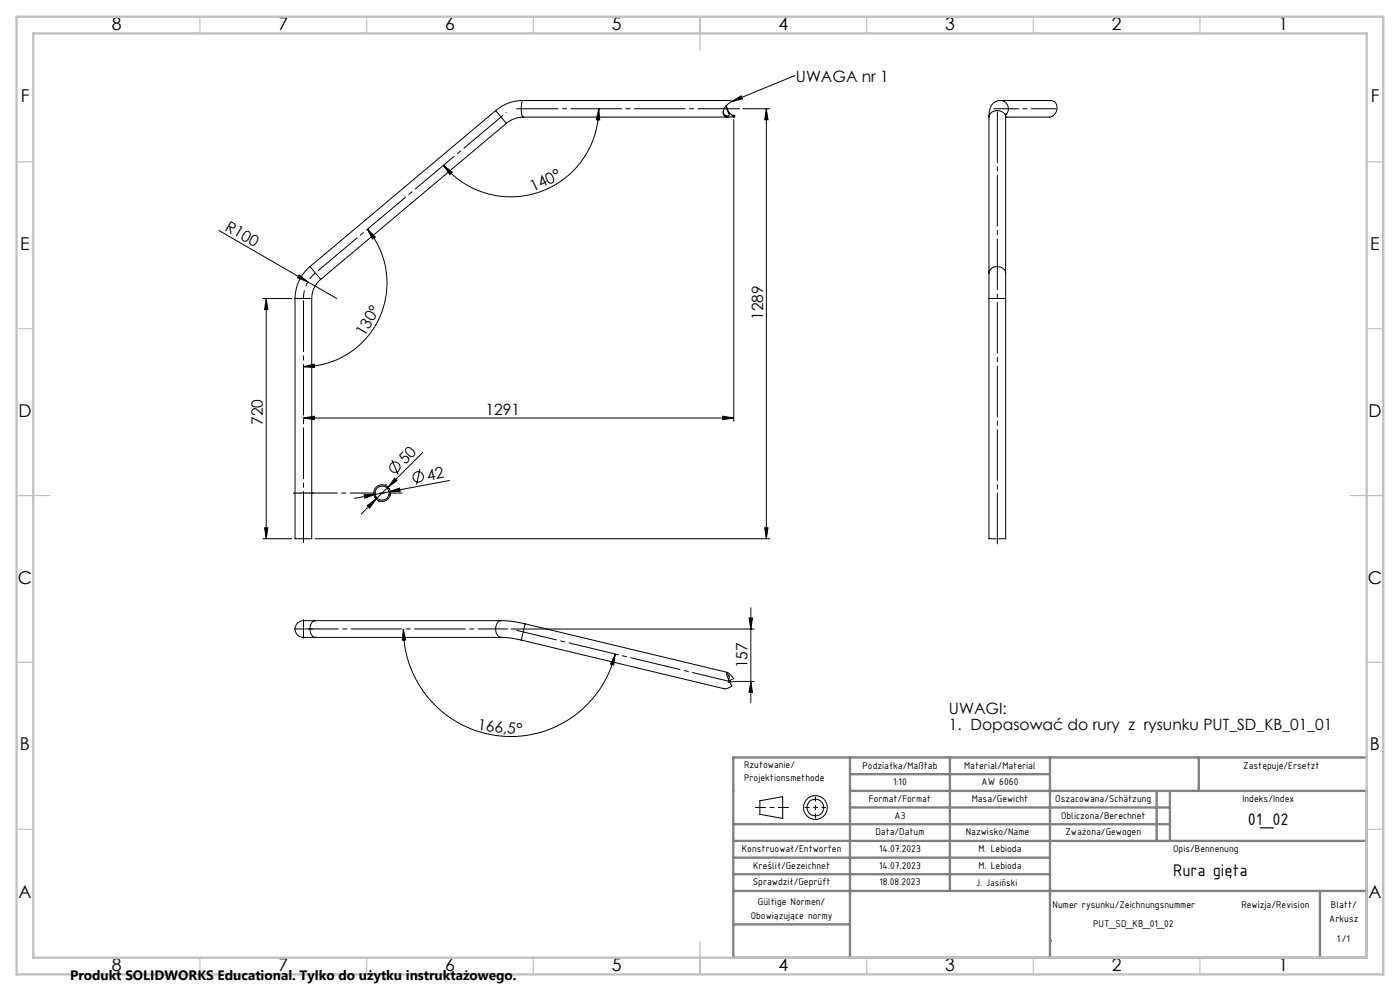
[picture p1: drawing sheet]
<svg xmlns="http://www.w3.org/2000/svg" width="420mm" height="297mm" viewBox="0 0 420 297" stroke-linecap="round" stroke-linejoin="round" font-family="sans-serif">
<g fill="none" stroke="#000" stroke-width=".3">
<path d="M148.7 33.2l3.2 3.8M148.7 33.2l-55.7 46.7M151.9 37l-55.7 46.7M157 30.1h-.4a12.7 12.7 0 0 0-7.9 3.1M157 35.1h-.5a8.4 8.4 0 0 0-4.6 1.9M157 30.1h62l.6 .3a3.5 3.5 0 0 0-2.5 4.1 2.52 2.52 0 0 0 3 .3 4 4 0 0 1-2.2-3.2M157 30.1a6 6 0 0 0-.3 4.8l.3 .2M157 35.1h61.6M179.6 32.6l.3 3.3h-1zM179.6 32.6a26.4 26.4 0 0 1-17.3 24.8 26.4 26.4 0 0 1-29.3-7.8M217.9 31.7l.2 1.2 .7 1.4a.95 .95 0 0 1-1.2 .4 .95 .95 0 0 1-.6-1.1l.1-.5M219.5 30.4l2.9-1.7 .3 .9z"/>
<path d="M219.6 34.8h1M219.8 34.5l.7 .7M220.1 34.3v1M220.1 35.8v90.5M220.5 34.5l-.7 .7M222.8 32.6h8.1M229.9 32.6v128.9M229.9 32.6l.5 3.3h-1zM238.2 22.8h.1M238.2 22.8l-18.7 7.6M296.7 35.1a2.6 2.6 0 0 1 2.5-1.9 2.6 2.6 0 0 1 2.5 1.9M296.7 35.1v46.7"/>
<path d="M300.1 30.1a3.6 3.6 0 0 0-3.4 4v1M300.1 30.1h14.8a2.28 2.28 0 0 1 2.2 1.4 2.28 2.28 0 0 1-.6 2.5 2.16 2.16 0 0 1-1.6 1.1h-13.2M300.1 30.1a2.49 2.49 0 0 1 2.3 1.6 2.49 2.49 0 0 1-.7 2.8M301.7 35.1v46.7M301.8 34.1l-.1 1M133 49.6l2.7 2-.8 .7zM65.7 69.1l26.7 15.4M93 79.9a12.7 12.7 0 0 0-4.5 9.6M93 79.9l3.2 3.8M110.2 68.7l2.4 2.3-.8 .6zM110.2 68.7a25.1 25.1 0 0 1 3.5 26.7 25.1 25.1 0 0 1-22.7 14.5M78.9 89.5h8.6"/>
<path d="M79.9 89.5l.5 3.3h-1zM79.9 89.5v72M88.5 89.5v72h5v-72M88.5 89.5h5M89.7 82.4l2.7 2.1-3.1-1.2zM92.4 84.5l8.6 5M96.2 83.7a7.5 7.5 0 0 0-2.7 5.8M296.7 81.8v7.7M296.7 89.5v72h5v-72M296.7 89.5h5M296.7 81.8a2.59 2.59 0 0 1 2.5-1.9 2.59 2.59 0 0 1 2.5 1.9M301.7 81.8v7.7"/>
<path d="M91 109.9l3.3-.8 .1 1.1zM91 125.3l3.3-.6v1.1zM91 125.3h129.1M117.5 137.8l1.9 4.4M126.8 135.6l-10.4 10.4M216.8 124.7l3.3 .6-3.3 .5zM79.4 158.2h1l-.5 3.3zM109.2 148.3l3.4-.1-3.2 1.1zM110.2 151.5l2.7-2-2 2.8zM112.6 148.2l-6.3 1.2M112.7 149.2h.1M112.8 148.8l-.3 .2"/>
<path d="M112.9 149.5l-4.5 4.6M113.6 150.2h.1M115.7 145.3h.1M116.4 146l-3.5 3.5M116.5 146.4h.1M116.7 147.4l3.1-1.1 .3 1zM118.4 143.3l.7 .7-2.7 2zM125.9 140.6l-.9 4.7M134.9 144l-22.3 4.2M229.4 158.2h1l-.5 3.3zM78.9 161.5h8.6M94.5 161.5h136.4"/>
<path d="M90.8 188.5h.5M91 188.3v.5M94.6 186h-1.3a5.3 5.3 0 0 0-4.1 .8 2.63 2.63 0 0 0-.2 3.2 2.63 2.63 0 0 0 3 1h2.6M94.6 186a2.76 2.76 0 0 0-1 4.4l.4 .4 .6 .2M94.6 186h55.7M94.6 191h55.7M121 188.5l.7 3.3h-1zM121 188.5a32.2 32.2 0 0 0 28.5 32 32.2 32.2 0 0 0 35.1-24.5M150.3 186l4 .3 3.3 .7M150.3 191l2.7 .2 3.4 .6M150.3 186a2.74 2.74 0 0 0-1.3 4.1l.5 .6 .8 .3M153.3 188.5h72.9"/>
<path d="M156.4 191.8l60.8 14.6 1-.1 1.4-.7-1.2-2.2a2.13 2.13 0 0 1-.3-1.9l.5 .3 1.5 1.5-1.3 .8M157.6 187l-1.2 4.8M157.6 187l60.6 14.5M184.6 196l-.5 3.3-.9-.3zM224.7 185.2h1l-.5 3.3zM225.2 182.2v28.4M218 201.9a1.14 1.14 0 0 1 .5 1.7M218.3 204.2h1M218.5 203.9l.7 .7M218.8 203.7v1M219.2 203.9l-.7 .7M219.8 204.2h6.4"/>
<path d="M225.2 204.2l.5 3.3h-1zM228 240l6.8-1.2v6.5l-6.8-1.3z"/>
<circle cx="114.6" cy="147.8" r="2.1"/>
<circle cx="114.6" cy="147.8" r="2.5"/>
<circle cx="118.5" cy="140" r="1.55"/>
<circle cx="125.5" cy="142.9" r="1.56"/>
<circle cx="244.6" cy="242" r="3.6"/>
<circle cx="244.6" cy="242" r="2.49"/>
</g>
<path d="M94.6 81.8a10 10 0 0 0-3.6 7.7" fill="none" stroke="#000" stroke-width=".3" stroke-dasharray="15.2 1.3 1.3 1.3" stroke-dashoffset="12.8" stroke-linecap="butt"/>
<path d="M108.6 147.8h12.1" fill="none" stroke="#000" stroke-width=".3" stroke-dasharray="15.2 1.3 1.3 1.3" stroke-dashoffset="11.1"/>
<path d="M93.5 147.8h15.1" fill="none" stroke="#000" stroke-width=".3" stroke-dasharray="15.2 1.3 1.3 1.3" stroke-dashoffset="7.5"/>
<path d="M155 32.6h66.9" fill="none" stroke="#000" stroke-width=".3" stroke-dasharray="15.2 1.3 1.3 1.3" stroke-dashoffset="2.7"/>
<path d="M94.4 82l57.5-48.2" fill="none" stroke="#000" stroke-width=".3" stroke-dasharray="15.2 1.3 1.3 1.3" stroke-dashoffset="-1.3"/>
<path d="M91 163.4v-74.2" fill="none" stroke="#000" stroke-width=".3" stroke-dasharray="15.2 1.3 1.3 1.3" stroke-dashoffset="-.9"/>
<path d="M299.2 163.4v-130.4" fill="none" stroke="#000" stroke-width=".3" stroke-dasharray="15.2 1.3 1.3 1.3" stroke-dashoffset="-.4"/>
<path d="M316.9 32.6h-18.8" fill="none" stroke="#000" stroke-width=".3" stroke-dasharray="15.2 1.3 1.3 1.3" stroke-dashoffset="7.7"/>
<path d="M219.7 204.4l-64.7-15.5" fill="none" stroke="#000" stroke-width=".3" stroke-dasharray="15.2 1.3 1.3 1.3" stroke-dashoffset="3"/>
<path d="M152.3 188.5h-59.7" fill="none" stroke="#000" stroke-width=".3" stroke-dasharray="15.2 1.3 1.3 1.3" stroke-dashoffset="6.3"/>
<path d="M90.5 188.5h-2.2M91 188v-2.3M91 189v2.2M91.5 188.5h2.3" fill="none" stroke="#000" stroke-width=".3" stroke-dasharray="15.2 1.3 1.3 1.3"/>
<path d="M88 147.8h6" fill="none" stroke="#000" stroke-width=".35" stroke-dasharray="6.3 1.3 1.3 1.3 1.3 1.3"/>
<path d="M244.6 238.9v6.2M241.5 242h6.3" fill="none" stroke="#000" stroke-width=".3" stroke-dasharray="15.2 1.3 1.3 1.3" stroke-dashoffset="14"/>
<path d="M226.6 242h10" fill="none" stroke="#000" stroke-width=".3" stroke-dasharray="15.2 1.3 1.3 1.3" stroke-dashoffset="12.2"/>
<g fill="none" stroke="#808080" stroke-width=".7">
<path d="M255 227v60M255 232h60M285 227v40M315 227v60M347 237v15M351 237v15M359.6 227v10M410 227h-190v60h190v-50h-155M220 247h131M220 252h190M220 257h95M255 242h96"/>
<path d="M220 262h95M220 267h190M220 277h35M396 267v20M315 282h.1"/>
</g>
<g fill="none" stroke="#c0c0c0" stroke-width=".35">
<path d="M60 5v5M110 5v5M160 5v5M210 5v10M260 5v5M310 5v5M360 5v5M5 48.5h5M410 48.5h5M5 98.5h5M410 98.5h5M5 148.5h10"/>
<path d="M405 148.5h10M5 198.5h5M410 198.5h5M5 248.5h5M410 248.5h5M60 287v5M110 287v5M160 287v5M210 282v10M260 287v5M310 287v5M360 287v5"/>
</g>
<path d="M5 5h410v287h-410zM10 10h400v277h-400z" fill="none" stroke="#c0c0c0" stroke-width=".7"/>
<g fill="#000">
<path d="M219.5 30.4l2.9-1.7 .3 .9zM89.7 82.4l2.7 2.1-3.1-1.2z"/>
<path d="M133 49.6l2.7 2-.8 .7zM179.6 32.6l.3 3.3h-1z"/>
<path d="M79.9 89.5l.5 3.3h-1zM79.4 158.2h1l-.5 3.3z"/>
<path d="M91 109.9l3.3-.8 .1 1.1zM110.2 68.7l2.4 2.3-.8 .6z"/>
<path d="M216.8 124.7l3.3 .6-3.3 .5zM91 125.3l3.3-.6v1.1z"/>
<path d="M109.2 148.3l3.4-.1-3.2 1.1zM116.7 147.4l3.1-1.1 .3 1z"/>
<path d="M110.2 151.5l2.7-2-2 2.8zM118.4 143.3l.7 .7-2.7 2z"/>
<path d="M229.4 158.2h1l-.5 3.3zM229.9 32.6l.5 3.3h-1z"/>
<path d="M121 188.5l.7 3.3h-1zM184.6 196l-.5 3.3-.9-.3z"/>
<path d="M225.2 204.2l.5 3.3h-1zM224.7 185.2h1l-.5 3.3z"/>
</g>
<g font-size="5.4">
<text x="374.4" y="247.4">01_02</text>
<text x="351.9" y="262.6">Rura gięta</text>
</g>
<g font-size="5.3">
<text x="33.5" y="8.9">8</text>
<text x="83.5" y="8.9">7</text>
<text x="133.5" y="8.9">6</text>
<text x="183.5" y="8.9">5</text>
<text x="233.5" y="8.9">4</text>
<text x="283.5" y="8.9">3</text>
<text x="333.5" y="8.9">2</text>
<text x="383.5" y="8.9">1</text>
<text x="6.2" y="30.7">F</text>
<text x="411.2" y="30.7">F</text>
<text x="6.1" y="74.9">E</text>
<text x="411.1" y="74.9">E</text>
<text x="5.5" y="124.9">D</text>
<text x="410.5" y="124.9">D</text>
<text x="5.3" y="174.9">C</text>
<text x="410.3" y="174.9">C</text>
<text x="6" y="224.9">B</text>
<text x="411" y="224.9">B</text>
<text x="5.5" y="269.2">A</text>
<text x="410.5" y="269.2">A</text>
<text x="33.5" y="290.9">8</text>
<text x="83.5" y="290.9">7</text>
<text x="133.5" y="290.9">6</text>
<text x="183.5" y="290.9">5</text>
<text x="233.5" y="290.9">4</text>
<text x="283.5" y="290.9">3</text>
<text x="333.5" y="290.9">2</text>
<text x="383.5" y="290.9">1</text>
</g>
<g font-size="4.7">
<text x="238.7" y="24.5">UWAGA nr 1</text>
<text x="159.9" y="57.5" transform="rotate(-26 159.9 57.5)">140°</text>
<text x="67.3" y="68.8" transform="rotate(30 67.3 68.8)">R100</text>
<text x="228.9" y="95.8" transform="rotate(-90 228.9 95.8)">1289</text>
<text x="109.4" y="101.1" transform="rotate(-60 109.4 101.1)">130°</text>
<text x="145.7" y="124.2">1291</text>
<text x="78.9" y="127.4" transform="rotate(-90 78.9 127.4)">720</text>
<text x="121.5" y="139.4" transform="rotate(-45 121.5 139.4)">50</text>
<text x="128.3" y="144.1" transform="rotate(-11 128.3 144.1)">42</text>
<text x="224.2" y="200.3" transform="rotate(-90 224.2 200.3)">157</text>
<text x="284.7" y="214.1">UWAGI:</text>
<text x="143.1" y="218.8" transform="rotate(6 143.1 218.8)">166,5°</text>
<text x="284.7" y="218.6">1. Dopasować do rury z rysunku PUT_SD_KB_01_01</text>
</g>
<text font-size="4.1" x="21" y="293.7">Produkt SOLIDWORKS Educational. Tylko do użytku instruktażowego.</text>
<g font-size="3.2">
<text x="223.2" y="230">Rzutowanie/</text>
<text x="258.7" y="230.3">Podziałka/Maßtab</text>
<text x="289.3" y="230.3">Material/Material</text>
<text x="373" y="230.3">Zastępuje/Ersetzt</text>
<text x="223.2" y="234.2">Projektionsmethode</text>
<text x="267.9" y="235.4">1:10</text>
<text x="294.5" y="235.4">AW 6060</text>
<text x="260.7" y="240.4">Format/Format</text>
<text x="268.4" y="245.4">A3</text>
<text x="291.5" y="240.4">Masa/Gewicht</text>
<text x="316.6" y="240.4">Oszacowana/Schätzung</text>
<text x="318.3" y="245.4">Obliczona/Berechnet</text>
<text x="372.7" y="240.4">Indeks/Index</text>
<text x="262.6" y="250.4">Data/Datum</text>
<text x="289.8" y="250.4">Nazwisko/Name</text>
<text x="319.6" y="250.4">Zważona/Gewogen</text>
<text x="222.6" y="255.4">Konstruował/Entworfen</text>
<text x="263.8" y="255.4">14.07.2023</text>
<text x="293.6" y="255.4">M. Lebioda</text>
<text x="351.9" y="255.4">Opis/Bennenung</text>
<text x="225.9" y="260.4">Kreślił/Gezeichnet</text>
<text x="263.8" y="260.4">14.07.2023</text>
<text x="293.6" y="260.4">M. Lebioda</text>
<text x="225.8" y="265.4">Sprawdził/Geprüft</text>
<text x="263.9" y="265.4">18.08.2023</text>
<text x="225.2" y="275.4">Obowiązujące normy</text>
<text x="227.4" y="271.3">Gültige Normen/</text>
<text x="315.8" y="272.1">Numer rysunku/Zeichnungsnummer</text>
<text x="372.4" y="272.1">Rewizja/Revision</text>
<text x="399.3" y="272">Blatt/</text>
<text x="327.9" y="277.9">PUT_SD_KB_01_02</text>
<text x="398.8" y="276.2">Arkusz</text>
<text x="401.1" y="282.2">1/1</text>
</g>
<text font-size="3.1" x="292.8" y="265.4">J. Jasiński</text>
</svg>
